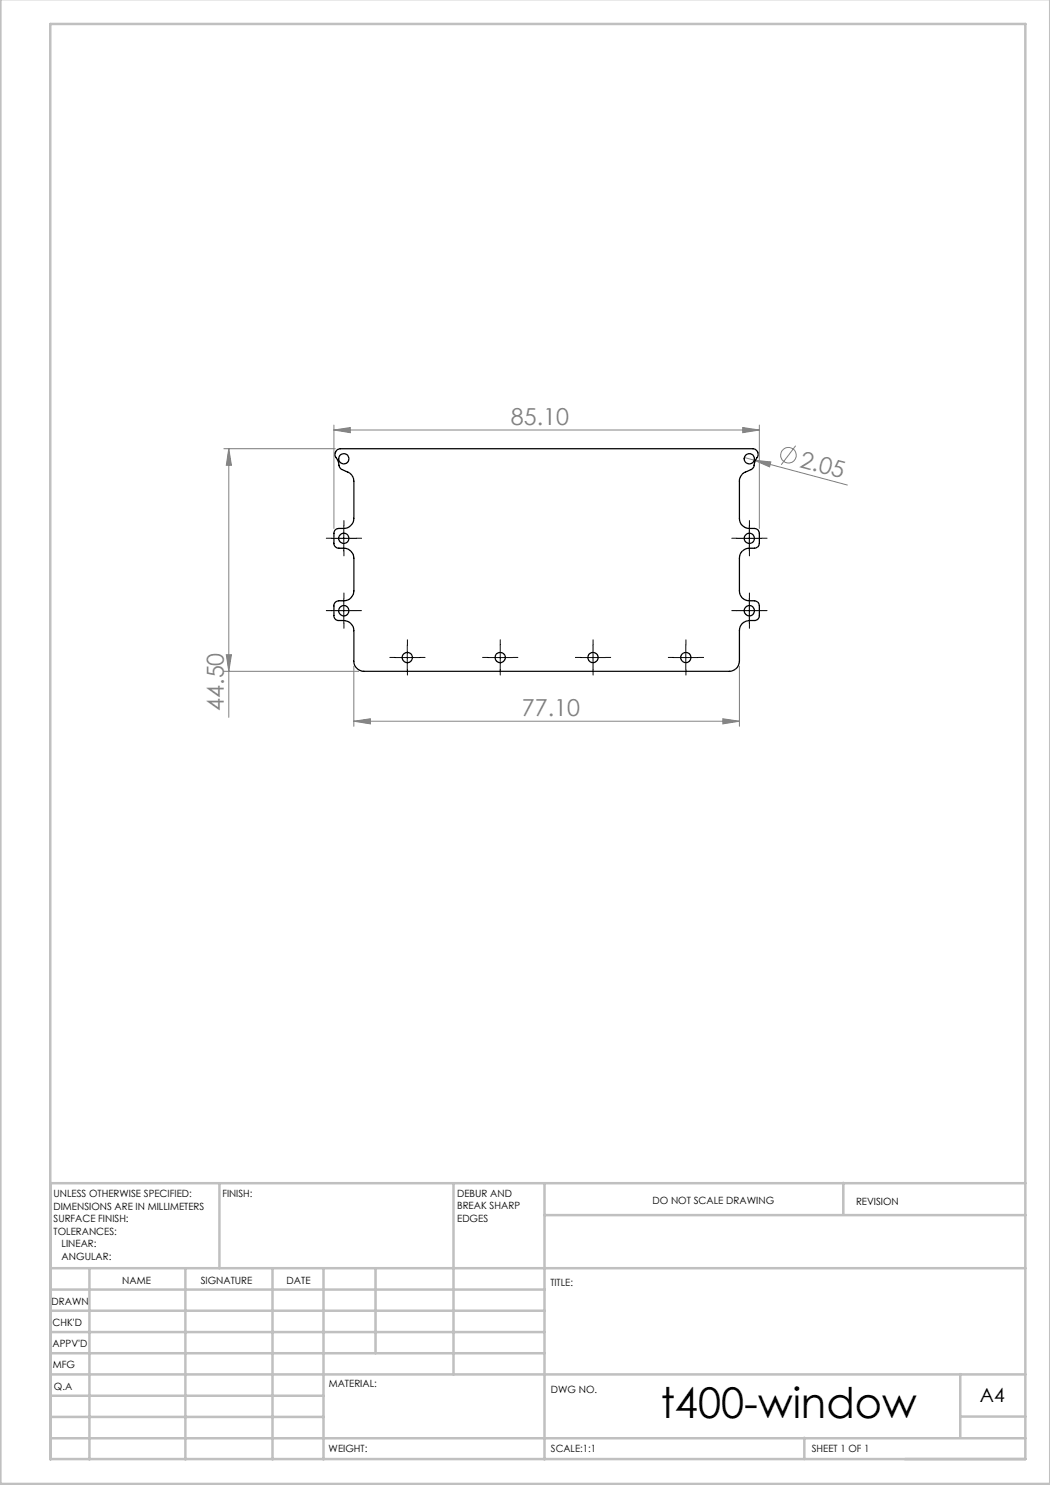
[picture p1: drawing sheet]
<svg xmlns="http://www.w3.org/2000/svg" width="210mm" height="297mm" viewBox="0 0 210 297" stroke-linecap="round" stroke-linejoin="round" font-family="sans-serif">
<g fill="none" stroke="#808080" stroke-width=".2">
<path d="M44.8 89.7h22.3M45.8 89.7l.5 3.4h-1zM45.8 89.7v53.8M66.8 86l3.3-.5v1zM66.8 85v20.7M66.8 86h85.1M148.6 85.5l3.3 .5-3.3 .5zM148.9 91.5l20.6 5.5M150.8 92l3.4 .4-.3 1zM151.9 85v20.7M159.1 89.1l-2.9 3.9M44.8 134.3h27"/>
<path d="M45.3 130.9h1l-.5 3.4zM70.8 133.2v12.1M147.9 133.2v12.1M70.8 144.2l3.3-.4v1zM70.8 144.2h77.1M144.6 143.8l3.3 .4-3.3 .6z"/>
<circle cx="157.7" cy="91" r="1.56"/>
</g>
<g fill="none" stroke="#000" stroke-width=".2" stroke-dasharray="15.2 1.3 1.3 1.3">
<path d="M66.3 107.6h-1M68.8 105.1v-1M68.8 110.1v1.1M68.8 119.6v-1M71.3 107.6h1M147.4 107.6h-1M149.9 105.1v-1M149.9 110.1v1.1M149.9 119.6v-1M152.4 107.6h1M66.3 122.1h-1M68.8 124.6v1.1"/>
<path d="M71.3 122.1h1M79 131.5h-1M81.5 129v-1M81.5 134v1M84 131.5h1M97.6 131.5h-1.1M100.1 129v-1M100.1 134v1M102.6 131.5h1M116.1 131.5h-1M118.6 129v-1M118.6 134v1"/>
<path d="M121.1 131.5h1M134.7 131.5h-1M137.2 129v-1M137.2 134v1M139.7 131.5h1M147.4 122.1h-1M149.9 124.6v1.1M152.4 122.1h1"/>
</g>
<g fill="none" stroke="#000" stroke-width=".2">
<path d="M66.3 107.7h5M68.8 105.2v5M68.8 119.7v4.9M147.4 107.7h5M149.9 105.2v5M149.9 119.7v4.9M66.3 122.1h5M79 131.5h5M81.5 129v5M97.5 131.5h5M100 129v5M116.1 131.5h5"/>
<path d="M118.6 129v5M134.7 131.5h5M137.2 129v5M147.4 122.1h5"/>
</g>
<g fill="none" stroke="#c0c0c0" stroke-width=".5">
<path d="M.1 -.1v296.9h209.9v-296.9M10.1 4.8h195v287h-195zM43.9 236.6v17M90.7 236.6v38.3M108.9 236.6v55.3M168.7 236.6v6.3M205.1 236.6h-195v55.3M10.1 253.6h195M10.1 257.9h98.8M17.9 253.6v38.3M37.1 253.6v38.3M54.5 253.6v38.3"/>
<path d="M64.7 253.6v38.3M75.1 253.6v17M108.9 243h96.2M10.1 270.6h98.8M10.1 266.4h98.8M10.1 262.1h98.8M10.1 279.1h54.6M10.1 274.9h195M192.1 274.8v12.7M10.1 287.7h195M10.1 283.4h54.6M160.9 287.5v4.3"/>
<path d="M192.1 283.3h13"/>
</g>
<g fill="#808080">
<path d="M150.8 92l3.4 .4-.3 1z"/>
<path d="M66.8 86l3.3-.5v1zM148.6 85.5l3.3 .5-3.3 .5zM70.8 144.2l3.3-.4v1zM144.6 143.8l3.3 .4-3.3 .6z"/>
<path d="M45.8 89.7l.5 3.4h-1zM45.3 130.9h1l-.5 3.4z"/>
</g>
<g fill="none" stroke="#000" stroke-width=".25">
<path d="M67.4 90l.7-.3h82.5a1.2 1.2 0 0 1 1 .9 1.2 1.2 0 0 1-.4 1.3l-.3 .7a1.31 1.31 0 0 1-.7 1.3 3.3 3.3 0 0 0-1.8 1l-.5 1.1v7.7a1.99 1.99 0 0 0 2 2h1a.96 .96 0 0 1 1 1v2a.96 .96 0 0 1-1 .9 2.27 2.27 0 0 0-3 2.1v6.5a1.93 1.93 0 0 0 2 2h1a1.02 1.02 0 0 1 1 1v1.9a.96 .96 0 0 1-1 1 2.27 2.27 0 0 0-3 2v6.2a2.05 2.05 0 0 1-2 2h-73.1a2.05 2.05 0 0 1-2-2v-6.2a2.05 2.05 0 0 0-2-2h-1a.96 .96 0 0 1-1-1v-1.9a1.02 1.02 0 0 1 1-1 2.4 2.4 0 0 0 2.8-1.3l.2-.7v-6.5a2.05 2.05 0 0 0-2-2.1h-1a.96 .96 0 0 1-1-.9v-2a.96 .96 0 0 1 1-1 2.32 2.32 0 0 0 2.9-1.6l.1-7.9a1.97 1.97 0 0 0-1.2-1.8l-1.3-.6-.3-.2a6.1 6.1 0 0 0-1-2.6l.1-.5z"/>
<circle cx="68.8" cy="91.8" r="1.03"/>
<circle cx="149.9" cy="91.8" r="1.03"/>
<circle cx="68.8" cy="107.7" r="1.03"/>
<circle cx="149.9" cy="107.7" r="1.03"/>
<circle cx="68.8" cy="122.1" r="1.04"/>
<circle cx="81.5" cy="131.5" r="1.03"/>
<circle cx="100" cy="131.5" r="1.01"/>
<circle cx="118.6" cy="131.5" r="1.01"/>
<circle cx="137.2" cy="131.5" r="1.03"/>
<circle cx="149.9" cy="122.1" r="1.04"/>
</g>
<text font-size="8.5" x="132.2" y="283.5">t400-window</text>
<g font-size="4.7" fill="#808080">
<text x="102.2" y="85">85.10</text>
<text x="159.7" y="93.4" transform="rotate(15 159.7 93.4)">2.05</text>
<text x="44.8" y="142.2" transform="rotate(-90 44.8 142.2)">44.50</text>
<text x="104.4" y="143.2">77.10</text>
</g>
<text font-size="3.9" x="196" y="280.4">A4</text>
<g font-size="2">
<text x="10.7" y="239.5">UNLESS OTHERWISE SPECIFIED:</text>
<text x="44.5" y="239.5">FINISH:</text>
<text x="91.4" y="239.4">DEBUR AND</text>
<text x="10.7" y="242">DIMENSIONS ARE IN MILLIMETERS</text>
<text x="10.7" y="244.5">SURFACE FINISH:</text>
<text x="91.4" y="241.9">BREAK SHARP</text>
<text x="91.4" y="244.4">EDGES</text>
<text x="130.5" y="240.8">DO NOT SCALE DRAWING</text>
<text x="171.2" y="241">REVISION</text>
<text x="10.7" y="247">TOLERANCES:</text>
<text x="12.3" y="249.5">LINEAR:</text>
<text x="12.3" y="252">ANGULAR:</text>
<text x="24.4" y="256.9">NAME</text>
<text x="40.1" y="256.8">SIGNATURE</text>
<text x="57.3" y="256.8">DATE</text>
<text x="110.1" y="257.1">TITLE:</text>
<text x="10.3" y="260.9">DRAWN</text>
<text x="10.5" y="269.3">APPV'D</text>
<text x="10.5" y="265.2">CHK'D</text>
<text x="10.6" y="273.6">MFG</text>
<text x="10.8" y="278">Q.A</text>
<text x="65.8" y="277.4">MATERIAL:</text>
<text x="110.2" y="278.5">DWG NO.</text>
<text x="65.7" y="290.4">WEIGHT:</text>
<text x="110.2" y="290.5">SCALE:1:1</text>
<text x="162.4" y="290.4">SHEET 1 OF 1</text>
</g>
</svg>
